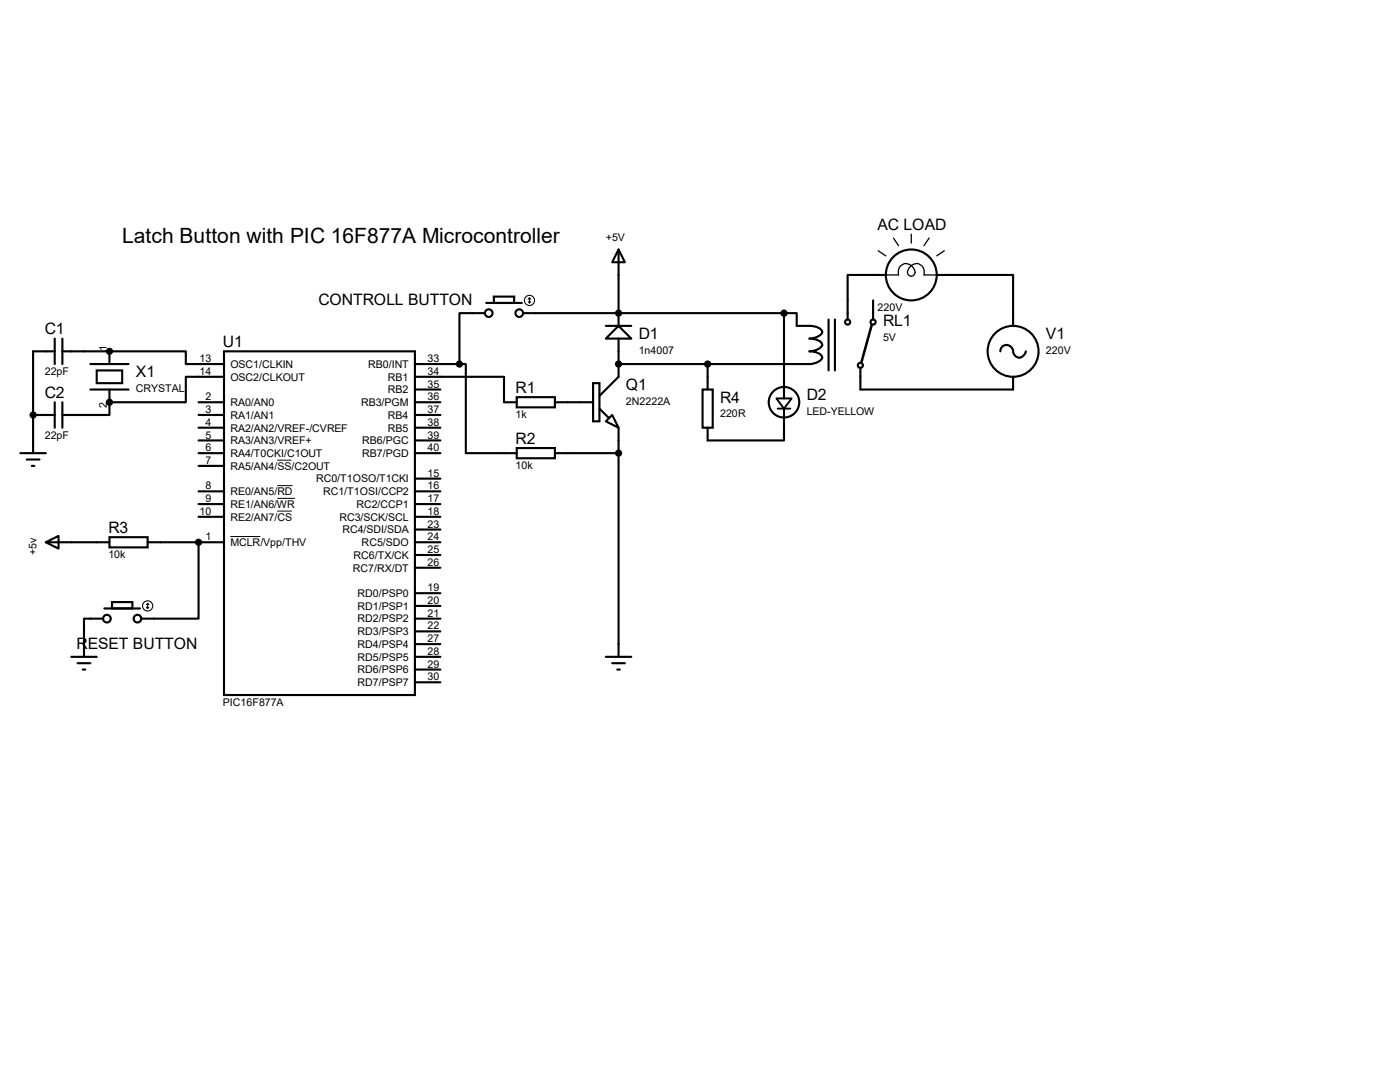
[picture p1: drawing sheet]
<svg xmlns="http://www.w3.org/2000/svg" width="279mm" height="216mm" viewBox="0 0 279 216" stroke-linecap="round" stroke-linejoin="round" font-family="sans-serif">
<g fill="none" stroke="#000" stroke-width=".42">
<path d="M98.6 59.2h4v1.3h-4zM123.4 49.8l1.3 2.5h-2.5zM123.4 49.8v15.2M174.2 59.9v3.9M176.8 54.9h-7.6v8.9M186.9 54.9h15.3v10.1M10.9 70.1h-4.3v20.3M10.9 67.6v5M12.4 70.1h9.4M12.4 67.6v5M18 72.6h7.7M18 77.7h7.7"/>
<path d="M19.3 73.9h5.1v2.6h-5.1zM21.8 70.1h15.3v2.5h7.6M21.8 70.1v2.5M21.8 77.7v2.6M44.7 70.1h38.1v68.6h-38.1zM44.7 75.2h-7.6v5.1h-15.3M82.8 75.2h17.8v5.1h2.5M82.8 72.6h8.9M82.8 77.7h5.1M91.7 72.6h1.3v17.8h10.1M96.8 62.5h-5.1v10.1M97 60.5h7.1"/>
<path d="M103.1 79.2h7.6v2.1h-7.6zM104.4 62.5h52.1M118.4 76.5h1.2v7.6h-1.2zM120.9 65h5.1M123.4 65l2.6 2.6h-5.1zM123.4 67.6v7.6l-3.8 3.8M140.2 77.7h2v7.6h-2zM141.2 72.6v5.1M156.5 62.5h2.5v2.5a8.5 8.5 0 0 1 4.3 .4 .88 .88 0 0 1 .8 .8 .88 .88 0 0 1-.8 .9l-1.8 .5a2.31 2.31 0 0 1 2.6 1.2 2.69 2.69 0 0 1-2.6 1.3 2.31 2.31 0 0 1 2.6 1.3 2.69 2.69 0 0 1-2.6 1.2h-38.1M156.5 62.5v17M165.4 63.8v10.1M166.6 63.8v10.1"/>
<path d="M171.7 73.4v4.3h30.5v-2.5M199.6 70.1a1.32 1.32 0 0 1 1.5-1.3 1.32 1.32 0 0 1 1.1 1.6 1.26 1.26 0 0 0 1.4 1 1.26 1.26 0 0 0 1.1-1.3M4.1 90.4h5M5.3 91.7h2.6M6.3 93h.6M6.6 82.8h4.3M10.9 80.3v5M12.4 80.3v5M21.8 80.3v2.5h-9.4M39.6 80.3h5.1M39.6 90.4h5.1M39.6 82.8h5.1"/>
<path d="M39.6 85.3h5.1M39.6 93h5.1M39.6 98h5.1M39.6 87.9h5.1M82.8 80.3h5.1M82.8 90.4h5.1M82.8 82.8h5.1M82.8 85.3h5.1M82.8 98h5.1M82.8 87.9h5.1M82.8 95.5h5.1M103.1 89.4h7.6v2h-7.6z"/>
<path d="M110.7 80.3h7.7M110.7 90.4h12.7M119.6 81.5l1.8 1.8M120.9 84.1l1.3-1.3 1.2 2.5zM123.4 85.3v45.8M156.5 81.5v6.4h-15.3v-2.6M9.1 108.2l2.6-1.3v2.6zM9.1 108.2h12.7M21.8 107.2h7.7v2h-7.7zM29.5 108.2h15.2M39.6 108.2v15.2h-11.4M39.6 100.6h5.1"/>
<path d="M39.6 103.1h5.1M82.8 108.2h5.1M82.8 100.6h5.1M82.8 103.1h5.1M82.8 118.4h5.1M82.8 113.3h5.1M82.8 110.7h5.1M82.8 105.7h5.1M14.2 131.1h5.1M15.5 132.3h2.5M16.5 133.6h.5M20.6 123.4h-3.8v7.7"/>
<path d="M20.8 121.4h7.1M22.4 120.1h4v1.3h-4zM82.8 120.9h5.1M82.8 136.1h5.1M82.8 133.6h5.1M82.8 131.1h5.1M82.8 128.5h5.1M82.8 126h5.1M82.8 123.4h5.1M120.9 131.1h5.1M122.2 132.3h2.5M123.2 133.6h.5"/>
<circle cx="181.9" cy="54.9" r="5.1"/>
<circle cx="97.5" cy="62.5" r=".76"/>
<circle cx="103.6" cy="62.5" r=".76"/>
<circle cx="169.2" cy="64.3" r=".51"/>
<circle cx="171.7" cy="72.9" r=".51"/>
<circle cx="174.2" cy="64.3" r=".51"/>
<circle cx="202.2" cy="70.1" r="5.1"/>
<circle cx="156.5" cy="80.3" r="3"/>
<circle cx="21.3" cy="123.4" r=".76"/>
<circle cx="27.4" cy="123.4" r=".76"/>
</g>
<g fill="#000">
<circle cx="21.8" cy="70.1" r=".21"/>
<circle cx="123.4" cy="72.6" r=".21"/>
<circle cx="123.4" cy="62.5" r=".21"/>
<circle cx="6.6" cy="82.8" r=".21"/>
<circle cx="21.8" cy="80.3" r=".21"/>
<circle cx="39.6" cy="108.2" r=".21"/>
</g>
<path d="M55.3 91.8h2.9M55.3 96.9h3.1M55.3 99.4h3.5M46 107.1h5.9M55.3 102h3" fill="none" stroke="#000" stroke-width=".2"/>
<path d="M174 64.8l-2 7.3" fill="none" stroke="#000" stroke-width=".51"/>
<g fill="none" stroke="#000" stroke-width=".21">
<path d="M105.7 59.4v1.1M105.7 59.4l-.3 .3M105.7 59.4l.2 .3M105.4 60.2l.3 .3M105.9 60.2l-.2 .3M29.2 121.2l.3 .2M29.5 120.4v1M29.5 120.4l-.3 .2M29.5 120.4l.2 .2M29.7 121.2l-.2 .2"/>
<circle cx="105.7" cy="59.9" r="1.02"/>
<circle cx="29.5" cy="120.9" r="1.02"/>
</g>
<g fill="#000" stroke="#000" stroke-width=".42">
<circle cx="21.8" cy="70.1" r=".51"/>
<circle cx="91.7" cy="72.6" r=".51"/>
<circle cx="123.4" cy="72.6" r=".51"/>
<circle cx="123.4" cy="62.5" r=".51"/>
<circle cx="141.2" cy="72.6" r=".51"/>
<circle cx="156.5" cy="62.5" r=".51"/>
<circle cx="6.6" cy="82.8" r=".51"/>
<circle cx="21.8" cy="80.3" r=".51"/>
<circle cx="123.4" cy="90.4" r=".51"/>
<circle cx="39.6" cy="108.2" r=".51"/>
</g>
<path d="M175.3 50l1.5 1.1M176.8 54.9h2.5a1.69 1.69 0 0 1 1.2-2.3 1.69 1.69 0 0 1 2.1 1.4 .77 .77 0 0 1-.7 1.1 .77 .77 0 0 1-.7-1.1 1.68 1.68 0 0 1 1.4-1.3 1.68 1.68 0 0 1 1.8 1v1.2h2.5M178.3 47.5l1 1.5M181.9 46.7v1.8M185.4 47.5l-1 1.5M188.5 50l-1.6 1.1" fill="none" stroke="#000" stroke-width=".25"/>
<path d="M154.9 79.5h3.1l-1.5 2zM155.2 81.5h2.5" fill="none" stroke="#000" stroke-width=".38"/>
<text font-size="4.2" x="24.4" y="48.5">Latch Button with PIC 16F877A Microcontroller</text>
<g font-size="3.1">
<text x="175.1" y="45.9">AC LOAD</text>
<text x="63.5" y="60.8">CONTROLL BUTTON</text>
<text x="176.2" y="65.1">RL1</text>
<text x="8.9" y="66.7">C1</text>
<text x="44.5" y="69.2">U1</text>
<text x="127.5" y="67.6">D1</text>
<text x="208.7" y="67.6">V1</text>
<text x="27.1" y="75.3">X1</text>
<text x="124.9" y="77.8">Q1</text>
<text x="8.9" y="79.4">C2</text>
<text x="102.9" y="78.4">R1</text>
<text x="143.7" y="80.3">R4</text>
<text x="161" y="79.8">D2</text>
<text x="102.9" y="88.5">R2</text>
<text x="21.6" y="106.3">R3</text>
<text x="15.3" y="129.4">RESET BUTTON</text>
</g>
<g font-size="2.1">
<text x="120.9" y="48">+5V</text>
<text x="175.1" y="62.1">220V</text>
<text x="21.3" y="70.1" transform="rotate(-90 21.3 70.1)">1</text>
<text x="127.5" y="70.6">1n4007</text>
<text x="176.2" y="68">5V</text>
<text x="208.7" y="70.6">220V</text>
<text x="8.9" y="74.8">22pF</text>
<text x="39.8" y="72.3">13</text>
<text x="39.8" y="74.8">14</text>
<text x="46" y="73.4">OSC1/CLKIN</text>
<text x="46" y="75.9">OSC2/CLKOUT</text>
<text x="73.5" y="73.4">RB0/INT</text>
<text x="77.4" y="75.9">RB1</text>
<text x="85.3" y="77.3">35</text>
<text x="85.3" y="74.8">34</text>
<text x="85.3" y="72.3">33</text>
<text x="21.3" y="81.4" transform="rotate(-90 21.3 81.4)">2</text>
<text x="27.1" y="78.2">CRYSTAL</text>
<text x="41" y="79.9">2</text>
<text x="41" y="82.4">3</text>
<text x="46" y="81">RA0/AN0</text>
<text x="46" y="83.6">RA1/AN1</text>
<text x="72.1" y="81">RB3/PGM</text>
<text x="77.4" y="83.6">RB4</text>
<text x="77.4" y="78.5">RB2</text>
<text x="85.3" y="82.4">37</text>
<text x="85.3" y="79.9">36</text>
<text x="102.9" y="83.4">1k</text>
<text x="124.9" y="80.7">2N2222A</text>
<text x="143.7" y="83.3">220R</text>
<text x="161" y="82.8">LED-YELLOW</text>
<text x="8.9" y="87.5">22pF</text>
<text x="41" y="85">4</text>
<text x="41" y="87.5">5</text>
<text x="46" y="86.1">RA2/AN2/VREF-/CVREF</text>
<text x="46" y="88.6">RA3/AN3/VREF+</text>
<text x="72.3" y="88.6">RB6/PGC</text>
<text x="77.4" y="86.1">RB5</text>
<text x="85.3" y="87.5">39</text>
<text x="85.3" y="85">38</text>
<text x="41" y="90">6</text>
<text x="41" y="92.6">7</text>
<text x="46" y="91.2">RA4/T0CKI/C1OUT</text>
<text x="46" y="93.7">RA5/AN4/SS/C2OUT</text>
<text x="72.3" y="91.2">RB7/PGD</text>
<text x="85.3" y="90">40</text>
<text x="85.3" y="95.1">15</text>
<text x="102.9" y="93.6">10k</text>
<text x="41" y="97.7">8</text>
<text x="41" y="100.2">9</text>
<text x="46" y="98.8">RE0/AN5/RD</text>
<text x="46" y="101.3">RE1/AN6/WR</text>
<text x="63.1" y="96.3">RC0/T1OSO/T1CKI</text>
<text x="64.5" y="98.8">RC1/T1OSI/CCP2</text>
<text x="71.1" y="101.3">RC2/CCP1</text>
<text x="85.3" y="97.7">16</text>
<text x="85.3" y="100.2">17</text>
<text x="39.8" y="102.7">10</text>
<text x="41" y="107.8">1</text>
<text x="46" y="103.9">RE2/AN7/CS</text>
<text x="67.7" y="103.9">RC3/SCK/SCL</text>
<text x="68.3" y="106.4">RC4/SDI/SDA</text>
<text x="85.3" y="102.7">18</text>
<text x="85.3" y="107.8">24</text>
<text x="85.3" y="105.3">23</text>
<text x="7.3" y="110.7" transform="rotate(-90 7.3 110.7)">+5v</text>
<text x="21.6" y="111.4">10k</text>
<text x="46" y="109">MCLR/Vpp/THV</text>
<text x="70.6" y="111.5">RC6/TX/CK</text>
<text x="72.2" y="109">RC5/SDO</text>
<text x="85.3" y="112.9">26</text>
<text x="85.3" y="110.4">25</text>
<text x="70.4" y="114">RC7/RX/DT</text>
<text x="71.4" y="119.1">RD0/PSP0</text>
<text x="85.3" y="118">19</text>
<text x="71.4" y="121.7">RD1/PSP1</text>
<text x="71.4" y="124.2">RD2/PSP2</text>
<text x="85.3" y="120.5">20</text>
<text x="85.3" y="125.6">22</text>
<text x="85.3" y="123.1">21</text>
<text x="71.4" y="131.8">RD5/PSP5</text>
<text x="71.4" y="129.3">RD4/PSP4</text>
<text x="71.4" y="126.7">RD3/PSP3</text>
<text x="85.3" y="130.7">28</text>
<text x="85.3" y="128.1">27</text>
<text x="71.4" y="136.9">RD7/PSP7</text>
<text x="71.4" y="134.4">RD6/PSP6</text>
<text x="85.3" y="135.8">30</text>
<text x="85.3" y="133.2">29</text>
<text x="44.5" y="140.8">PIC16F877A</text>
</g>
</svg>
